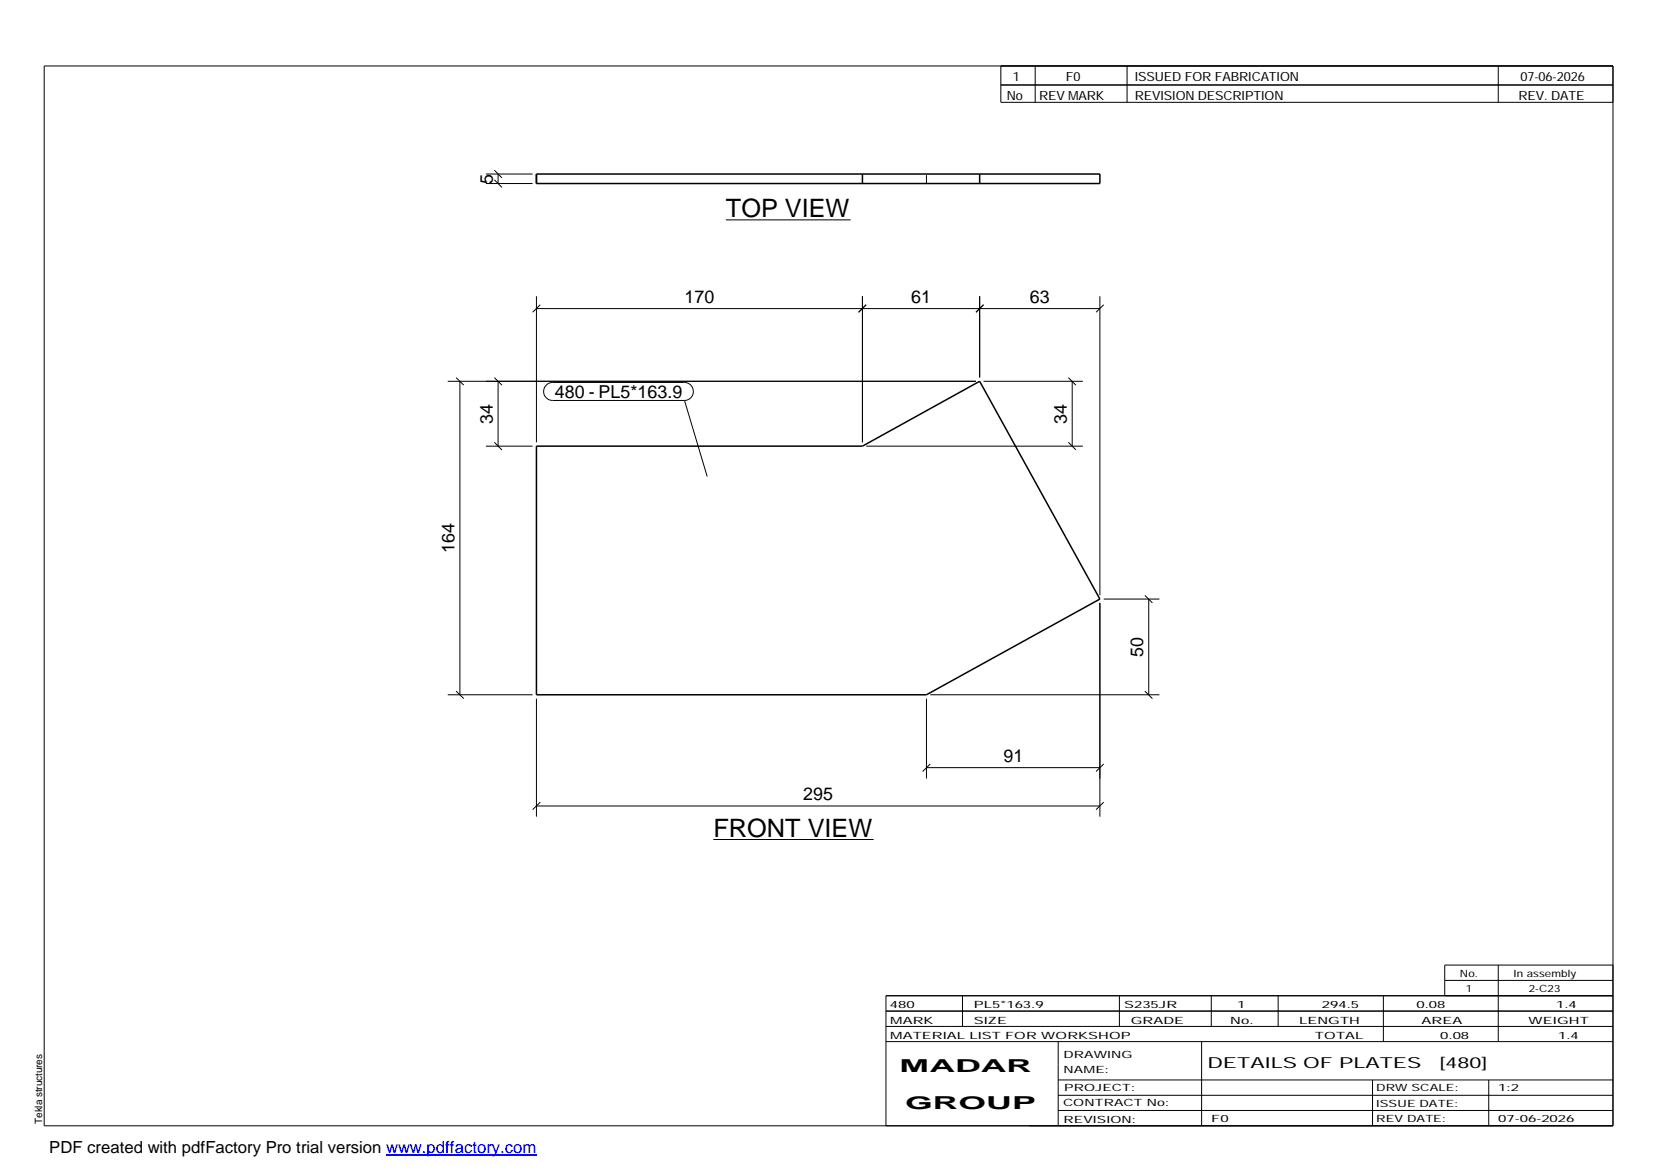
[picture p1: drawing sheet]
<svg xmlns="http://www.w3.org/2000/svg" width="420mm" height="297mm" viewBox="0 0 420 297" stroke-linecap="round" stroke-linejoin="round" font-family="sans-serif">
<path d="M136.2 44.2h143v2.4h-143zM218.9 44.2v2.4M248.7 44.2v2.4M136.2 113.3h82.7l29.8-16.5 30.5 55.3-44 24.3h-99z" fill="none" stroke="#000" stroke-width=".38"/>
<path d="M235.2 46.6v-2.4" fill="none" stroke="#000" stroke-width=".25" stroke-dasharray="2.1 2.1" stroke-linecap="butt"/>
<g fill="none" stroke="#000" stroke-width=".25">
<path d="M11.2 16.7h398.3v269.1h-398.3zM254.1 16.7v9.3h155.4M262.8 16.7v9.3M286.1 16.7v9.3M380.4 16.7v9.3M254.1 21.6h155.4M123.4 46.6h11.8M123.4 44.2h11.8M125.5 45.7l1.9 1.9M125.5 43.2l1.9 2M126.4 44.2v2.4M184.3 55.8h31.6"/>
<path d="M136.2 75.2v37.1M136.2 78.3h143M137.2 77.4l-2 1.9M218.9 75.2v37.1M219.9 77.4l-1.9 1.9M248.7 75.2v20.6M249.7 77.4l-1.9 1.9M279.2 75.2v75.9M280.2 77.4l-1.9 1.9M113.7 96.8h134.1M115.8 95.9l1.9 1.9M116.8 96.8v79.6"/>
<path d="M125.5 95.9l1.9 1.9M126.4 96.8v16.5M138.7 97.8l.7-.5 .9-.2h33.5a2.29 2.29 0 0 1 2.2 2.3 2.29 2.29 0 0 1-2.2 2.3h-33.5a2.27 2.27 0 0 1-2.1-1.4 2.27 2.27 0 0 1 .5-2.5zM249.7 96.8h25.2M271.2 95.9l1.9 1.9M272.2 96.8v16.5M123.4 113.3h11.8M125.5 112.3l1.9 1.9M173.8 101.7l5.7 19.3M219.9 113.3h55M271.2 112.3l1.9 1.9M279.2 153.1v54.2"/>
<path d="M280.2 152.1h14.1M290.7 151.2l1.9 1.9M291.6 152.1v24.3M113.7 176.4h21.5M115.8 175.5l1.9 1.9M136.2 177.4v29.9M235.2 177.4v20.2M236.2 176.4h58.1M290.7 175.5l1.9 1.9M235.2 194.9h44M236.2 194l-2 1.9M280.2 194l-1.9 1.9"/>
<path d="M136.2 204.6h143M137.2 203.7l-2 1.9M181.1 213.1h40.7M280.2 203.7l-1.9 1.9M224.9 256.7h184.6M244.3 252.8v7.8M284.2 252.8v7.8M307.5 252.8v7.8M324.5 252.8v7.8M351.2 252.8v11.6M366.8 248.9h42.7M380.4 245v19.4"/>
<path d="M409.5 245h-42.7v7.8M409.5 252.8h-184.6v33M224.9 264.4h184.6M224.9 260.6h184.6M268.6 264.4v21.4M268.6 274.2h140.9M268.6 278.1h140.9M305.1 264.4v21.4M348.4 274.2v11.6M378 274.2v11.6M268.6 281.9h140.9"/>
</g>
<path d="M98 293.3h38.2" fill="none" stroke="#00f" stroke-width=".3"/>
<g font-size="6.4">
<text x="184.3" y="55.1">TOP VIEW</text>
<text x="181.1" y="212.4">FRONT VIEW</text>
</g>
<g font-size="4.5">
<text x="125.1" y="46.6" transform="rotate(-90 125.1 46.6)">5</text>
<text x="173.8" y="76.9">170</text>
<text x="231.3" y="76.9">61</text>
<text x="261.5" y="76.9">63</text>
<text x="140.9" y="101.1">480 - PL5*163.9</text>
<text x="125.1" y="107.6" transform="rotate(-90 125.1 107.6)">34</text>
<text x="270.8" y="107.6" transform="rotate(-90 270.8 107.6)">34</text>
<text x="115.4" y="140.4" transform="rotate(-90 115.4 140.4)">164</text>
<text x="290.2" y="166.8" transform="rotate(-90 290.2 166.8)">50</text>
<text x="254.7" y="193.5">91</text>
<text x="203.9" y="203.2">295</text>
<text x="228.4" y="272.3">MADAR</text>
<text x="229.8" y="281.6">GROUP</text>
</g>
<text font-size="4.2" x="12.5" y="292.7">PDF created with pdfFactory Pro trial version www.pdffactory.com</text>
<g font-size="3.9">
<text x="306.5" y="271.3">DETAILS OF PLATES</text>
<text x="365.4" y="271.3">[480]</text>
</g>
<g font-size="3.2">
<text x="257.1" y="20.5">1</text>
<text x="270.6" y="20.5">F0</text>
<text x="288.1" y="20.5">ISSUED FOR FABRICATION</text>
<text x="386" y="20.5">07-06-2026</text>
<text x="255.6" y="25.5">No</text>
<text x="263.8" y="25.5">REV MARK</text>
<text x="288.1" y="25.5">REVISION DESCRIPTION</text>
<text x="385.5" y="25.5">REV. DATE</text>
</g>
<g font-size="2.5">
<text x="370.6" y="247.9">No.</text>
<text x="372.1" y="251.8">1</text>
<text x="384.3" y="247.9">In assembly</text>
<text x="388.1" y="251.8">2-C23</text>
<text x="225.9" y="255.9">480</text>
<text x="247.3" y="255.9">PL5*163.9</text>
<text x="285.4" y="255.9">S235JR</text>
<text x="314.1" y="255.9">1</text>
<text x="335.6" y="255.9">294.5</text>
<text x="359.6" y="255.9">0.08</text>
<text x="395.1" y="255.9">1.4</text>
<text x="226" y="263.7">MATERIAL LIST FOR WORKSHOP</text>
<text x="226" y="259.9">MARK</text>
<text x="247.2" y="259.9">SIZE</text>
<text x="287.1" y="259.9">GRADE</text>
<text x="312.3" y="259.9">No.</text>
<text x="329.8" y="259.9">LENGTH</text>
<text x="333.8" y="263.7">TOTAL</text>
<text x="360.9" y="259.9">AREA</text>
<text x="365.6" y="263.7">0.08</text>
<text x="388.1" y="259.9">WEIGHT</text>
<text x="395.6" y="263.7">1.4</text>
<text x="270" y="268.5">DRAWING</text>
<text x="270" y="272.5">NAME:</text>
<text x="269.9" y="280.9">CONTRACT No:</text>
<text x="270.2" y="277">PROJECT:</text>
<text x="349.4" y="277.1">DRW SCALE:</text>
<text x="349.4" y="281">ISSUE DATE:</text>
<text x="380.4" y="277.1">1:2</text>
<text x="10.7" y="285.4" transform="rotate(-90 10.7 285.4)">Tekla structures</text>
<text x="270" y="285">REVISION:</text>
<text x="307.5" y="284.8">F0</text>
<text x="349.4" y="284.8">REV DATE:</text>
<text x="380.4" y="284.8">07-06-2026</text>
</g>
</svg>
